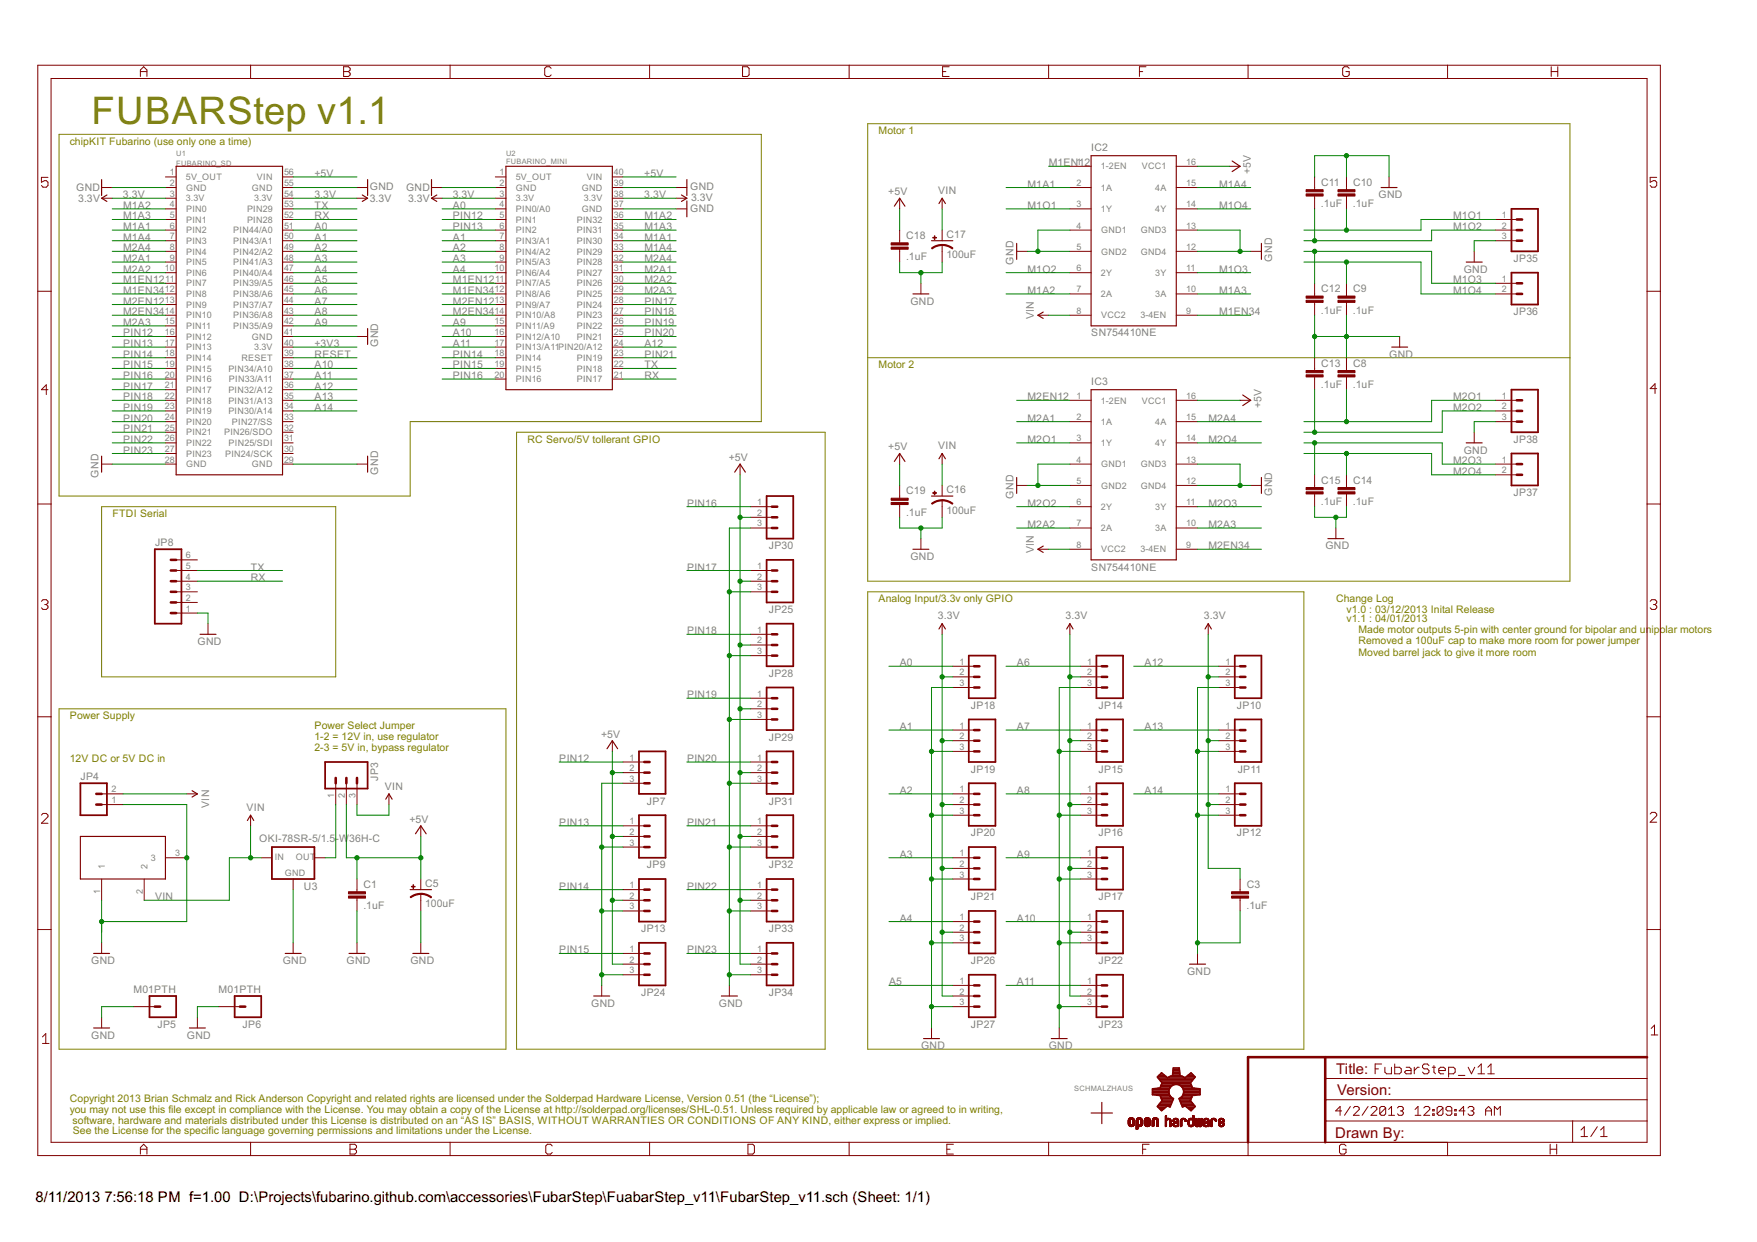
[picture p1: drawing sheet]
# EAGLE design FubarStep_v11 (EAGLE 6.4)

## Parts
C1  .1uF  CAPPTH  [CAP-PTH-SMALL]
C3  .1uF  CAPPTH  [CAP-PTH-SMALL]
C5  100uF  CAP_POLPTH1  [CPOL-RADIAL-100UF-25V]
C8  .1uF  CAPPTH  [CAP-PTH-SMALL]
C9  .1uF  CAPPTH  [CAP-PTH-SMALL]
C10  .1uF  CAPPTH  [CAP-PTH-SMALL]
C11  .1uF  CAPPTH  [CAP-PTH-SMALL]
C12  .1uF  CAPPTH  [CAP-PTH-SMALL]
C13  .1uF  CAPPTH  [CAP-PTH-SMALL]
C14  .1uF  CAPPTH  [CAP-PTH-SMALL]
C15  .1uF  CAPPTH  [CAP-PTH-SMALL]
C16  100uF  CAP_POLPTH1  [CPOL-RADIAL-100UF-25V]
C17  100uF  CAP_POLPTH1  [CPOL-RADIAL-100UF-25V]
C18  .1uF  CAPPTH  [CAP-PTH-SMALL]
C19  .1uF  CAPPTH  [CAP-PTH-SMALL]
IC2  SN754410NE  L293E  [DIL16]
IC3  SN754410NE  L293E  [DIL16]
JP3  M03PTH  [1X03]
JP4  M023.5MM  [SCREWTERMINAL-3.5MM-2]
JP5  M01PTH  [1X01]
JP6  M01PTH  [1X01]
JP7  M03PTH  [1X03]
JP8  M06LOCK  [1X06_LOCK]
JP9  M03PTH  [1X03]
JP10  M03PTH  [1X03]
JP11  M03PTH  [1X03]
JP12  M03PTH  [1X03]
JP13  M03PTH  [1X03]
JP14  M03PTH  [1X03]
JP15  M03PTH  [1X03]
JP16  M03PTH  [1X03]
JP17  M03PTH  [1X03]
JP18  M03PTH  [1X03]
JP19  M03PTH  [1X03]
JP20  M03PTH  [1X03]
JP21  M03PTH  [1X03]
JP22  M03PTH  [1X03]
JP23  M03PTH  [1X03]
JP24  M03PTH  [1X03]
JP25  M03PTH  [1X03]
JP26  M03PTH  [1X03]
JP27  M03PTH  [1X03]
JP28  M03PTH  [1X03]
JP29  M03PTH  [1X03]
JP30  M03PTH  [1X03]
JP31  M03PTH  [1X03]
JP32  M03PTH  [1X03]
JP33  M03PTH  [1X03]
JP34  M03PTH  [1X03]
JP35  M03SCREW  [SCREWTERMINAL-3.5MM-3]
JP36  M023.5MM  [SCREWTERMINAL-3.5MM-2]
JP37  M023.5MM  [SCREWTERMINAL-3.5MM-2]
JP38  M03SCREW  [SCREWTERMINAL-3.5MM-3]
LOGO1  OSHW-LOGOM  [OSHW-LOGO-M]
U1  FUBARINO_SD  [FUBARINO_SD]
U2  FUBARINO_MINI  [FUBARINO_MINI]
U3  OKI-78SR-5/1.5-W36H-C  V_REG_78XXSINK  [TO220-IGO]
U$1  SCHMALZHAUSSCHMALZHAUS_SMALL  [SCHMALZHAUS_SMALL]
X1  DC21MMX  [DC-21MM]

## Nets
3.3V: C3.1 JP10.2 JP11.2 JP12.2 JP14.2 JP15.2 JP16.2 JP17.2 JP18.2 JP19.2 JP20.2 JP21.2 JP22.2 JP23.2 JP26.2 JP27.2 U1.3(3.3V) U1.54(3.3V) U2.3(3.3V) U2.38(3.3V)
+3V3: U1.40(3.3V)
+5V: C1.1 C5.1(+) C18.1 C19.1 IC2.16(VCC1) IC3.16(VCC1) JP3.2 JP7.2 JP9.2 JP13.2 JP24.2 JP25.2 JP28.2 JP29.2 JP30.2 JP31.2 JP32.2 JP33.2 JP34.2 U1.56(VIN) U2.40(VIN)
A0: JP18.1 U1.51(PIN44/A0) U2.4(PIN0/A0)
A1: JP19.1 U1.50(PIN43/A1) U2.7(PIN3/A1)
A2: JP20.1 U1.49(PIN42/A2) U2.8(PIN4/A2)
A3: JP21.1 U1.48(PIN41/A3) U2.9(PIN5/A3)
A4: JP26.1 U1.47(PIN40/A4) U2.10(PIN6/A4)
A5: JP27.1 U1.46(PIN39/A5)
A6: JP14.1 U1.45(PIN38/A6)
A7: JP15.1 U1.44(PIN37/A7)
A8: JP16.1 U1.43(PIN36/A8)
A9: JP17.1 U1.42(PIN35/A9) U2.15(PIN11/A9)
A10: JP22.1 U1.38(PIN34/A10) U2.16(PIN12/A10)
A11: JP23.1 U1.37(PIN33/A11) U2.17(PIN13/A11)
A12: JP10.1 U1.36(PIN32/A12) U2.24(PIN20/A12)
A13: JP11.1 U1.35(PIN31/A13)
A14: JP12.1 U1.34(PIN30/A14)
GND: C1.2 C3.2 C5.2(-) C8.1 C9.2 C10.1 C11.1 C12.2 C13.1 C14.2 C15.2 C16.2(-) C17.2(-) C18.2 C19.2 IC2.4(GND1) IC2.5(GND2) IC2.12(GND4) IC2.13(GND3) IC3.4(GND1) IC3.5(GND2) IC3.12(GND4) IC3.13(GND3) JP4.1 JP5.1 JP6.1 JP7.3 JP8.1 JP9.3 JP10.3 JP11.3 JP12.3 JP13.3 JP14.3 JP15.3 JP16.3 JP17.3 JP18.3 JP19.3 JP20.3 JP21.3 JP22.3 JP23.3 JP24.3 JP25.3 JP26.3 JP27.3 JP28.3 JP29.3 JP30.3 JP31.3 JP32.3 JP33.3 JP34.3 JP35.3 JP38.3 U1.2(GND) U1.28(GND) U1.29(GND) U1.41(GND) U1.55(GND) U2.2(GND) U2.37(GND) U2.39(GND) U3.GND X1.1 X1.3
M1A1: IC2.2(1A) U1.6(PIN2) U2.34(PIN30)
M1A2: IC2.7(2A) U1.4(PIN0) U2.36(PIN32)
M1A3: IC2.10(3A) U1.5(PIN1) U2.35(PIN31)
M1A4: IC2.15(4A) U1.7(PIN3) U2.33(PIN29)
M1EN12: IC2.1(1-2EN) U1.11(PIN7) U2.11(PIN7/A5)
M1EN34: IC2.9(3-4EN) U1.12(PIN8) U2.12(PIN8/A6)
M1O1: C10.2 IC2.3(1Y) JP35.1
M1O2: C11.2 IC2.6(2Y) JP35.2
M1O3: C12.1 IC2.11(3Y) JP36.1
M1O4: C9.1 IC2.14(4Y) JP36.2
M2A1: IC3.2(1A) U1.9(PIN5) U2.31(PIN27)
M2A2: IC3.7(2A) U1.10(PIN6) U2.30(PIN26)
M2A3: IC3.10(3A) U1.15(PIN11) U2.29(PIN25)
M2A4: IC3.15(4A) U1.8(PIN4) U2.32(PIN28)
M2EN12: IC3.1(1-2EN) U1.13(PIN9) U2.13(PIN9/A7)
M2EN34: IC3.9(3-4EN) U1.14(PIN10) U2.14(PIN10/A8)
M2O1: C8.2 IC3.3(1Y) JP38.1
M2O2: C13.2 IC3.6(2Y) JP38.2
M2O3: C15.1 IC3.11(3Y) JP37.1
M2O4: C14.1 IC3.14(4Y) JP37.2
N$2: JP3.1 U3.OUT
PIN12: JP7.1 U1.16(PIN12) U2.5(PIN1)
PIN13: JP9.1 U1.17(PIN13) U2.6(PIN2)
PIN14: JP13.1 U1.18(PIN14) U2.18(PIN14)
PIN15: JP24.1 U1.19(PIN15) U2.19(PIN15)
PIN16: JP30.1 U1.20(PIN16) U2.20(PIN16)
PIN17: JP25.1 U1.21(PIN17) U2.28(PIN24)
PIN18: JP28.1 U1.22(PIN18) U2.27(PIN23)
PIN19: JP29.1 U1.23(PIN19) U2.26(PIN22)
PIN20: JP31.1 U1.24(PIN20) U2.25(PIN21)
PIN21: JP32.1 U1.25(PIN21) U2.23(PIN19)
PIN22: JP33.1 U1.26(PIN22)
PIN23: JP34.1 U1.27(PIN23)
RESET: U1.39(RESET)
RX: JP8.4 U1.52(PIN28) U2.21(PIN17)
TX: JP8.5 U1.53(PIN29) U2.22(PIN18)
VIN: C16.1(+) C17.1(+) IC2.8(VCC2) IC3.8(VCC2) JP3.3 JP4.2 U3.IN X1.2
Unconnected: JP8.2 JP8.3 JP8.6 U1.1(5V_OUT) U1.30(PIN24/SCK) U1.31(PIN25/SDI) U1.32(PIN26/SDO) U1.33(PIN27/SS) U2.1(5V_OUT)

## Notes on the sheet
- FUBARStep v1.1
- Motor 1
- chipKIT Fubarino (use only one a time)
- Motor 2
- RC Servo/5V tollerant GPIO
- FTDI Serial
- Analog Input/3.3v only GPIO | Change Log
- v1.0 : 03/12/2013 Inital Release
- v1.1 : 04/01/2013
      Made motor outputs 5-pin with center ground for bipolar and unipolar motors
      Removed a 100uF cap to make more room for power jumper
      Moved barrel jack to give it more room
- Power Supply
- Power Select Jumper
  1-2 = 12V in, use regulator
  2-3 = 5V in, bypass regulator
- 12V DC or 5V DC in
- Copyright 2013 Brian Schmalz and Rick Anderson Copyright and related rights are licensed under the Solderpad Hardware License, Version 0.51 (the “License”);
- you may not use this file except in compliance with the License. You may obtain a copy of the License at http://solderpad.org/licenses/SHL-0.51. Unless required by applicable law or agreed to in writing,
- software, hardware and materials distributed under this License is distributed on an “AS IS” BASIS, WITHOUT WARRANTIES OR CONDITIONS OF ANY KIND, either express or implied.
- See the License for the specific language governing permissions and limitations under the License.

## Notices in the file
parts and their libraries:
SparkFun-PowerIC: Licensing: CC v3.0 Share-Alike You are welcome to use this library for commercial purposes.
